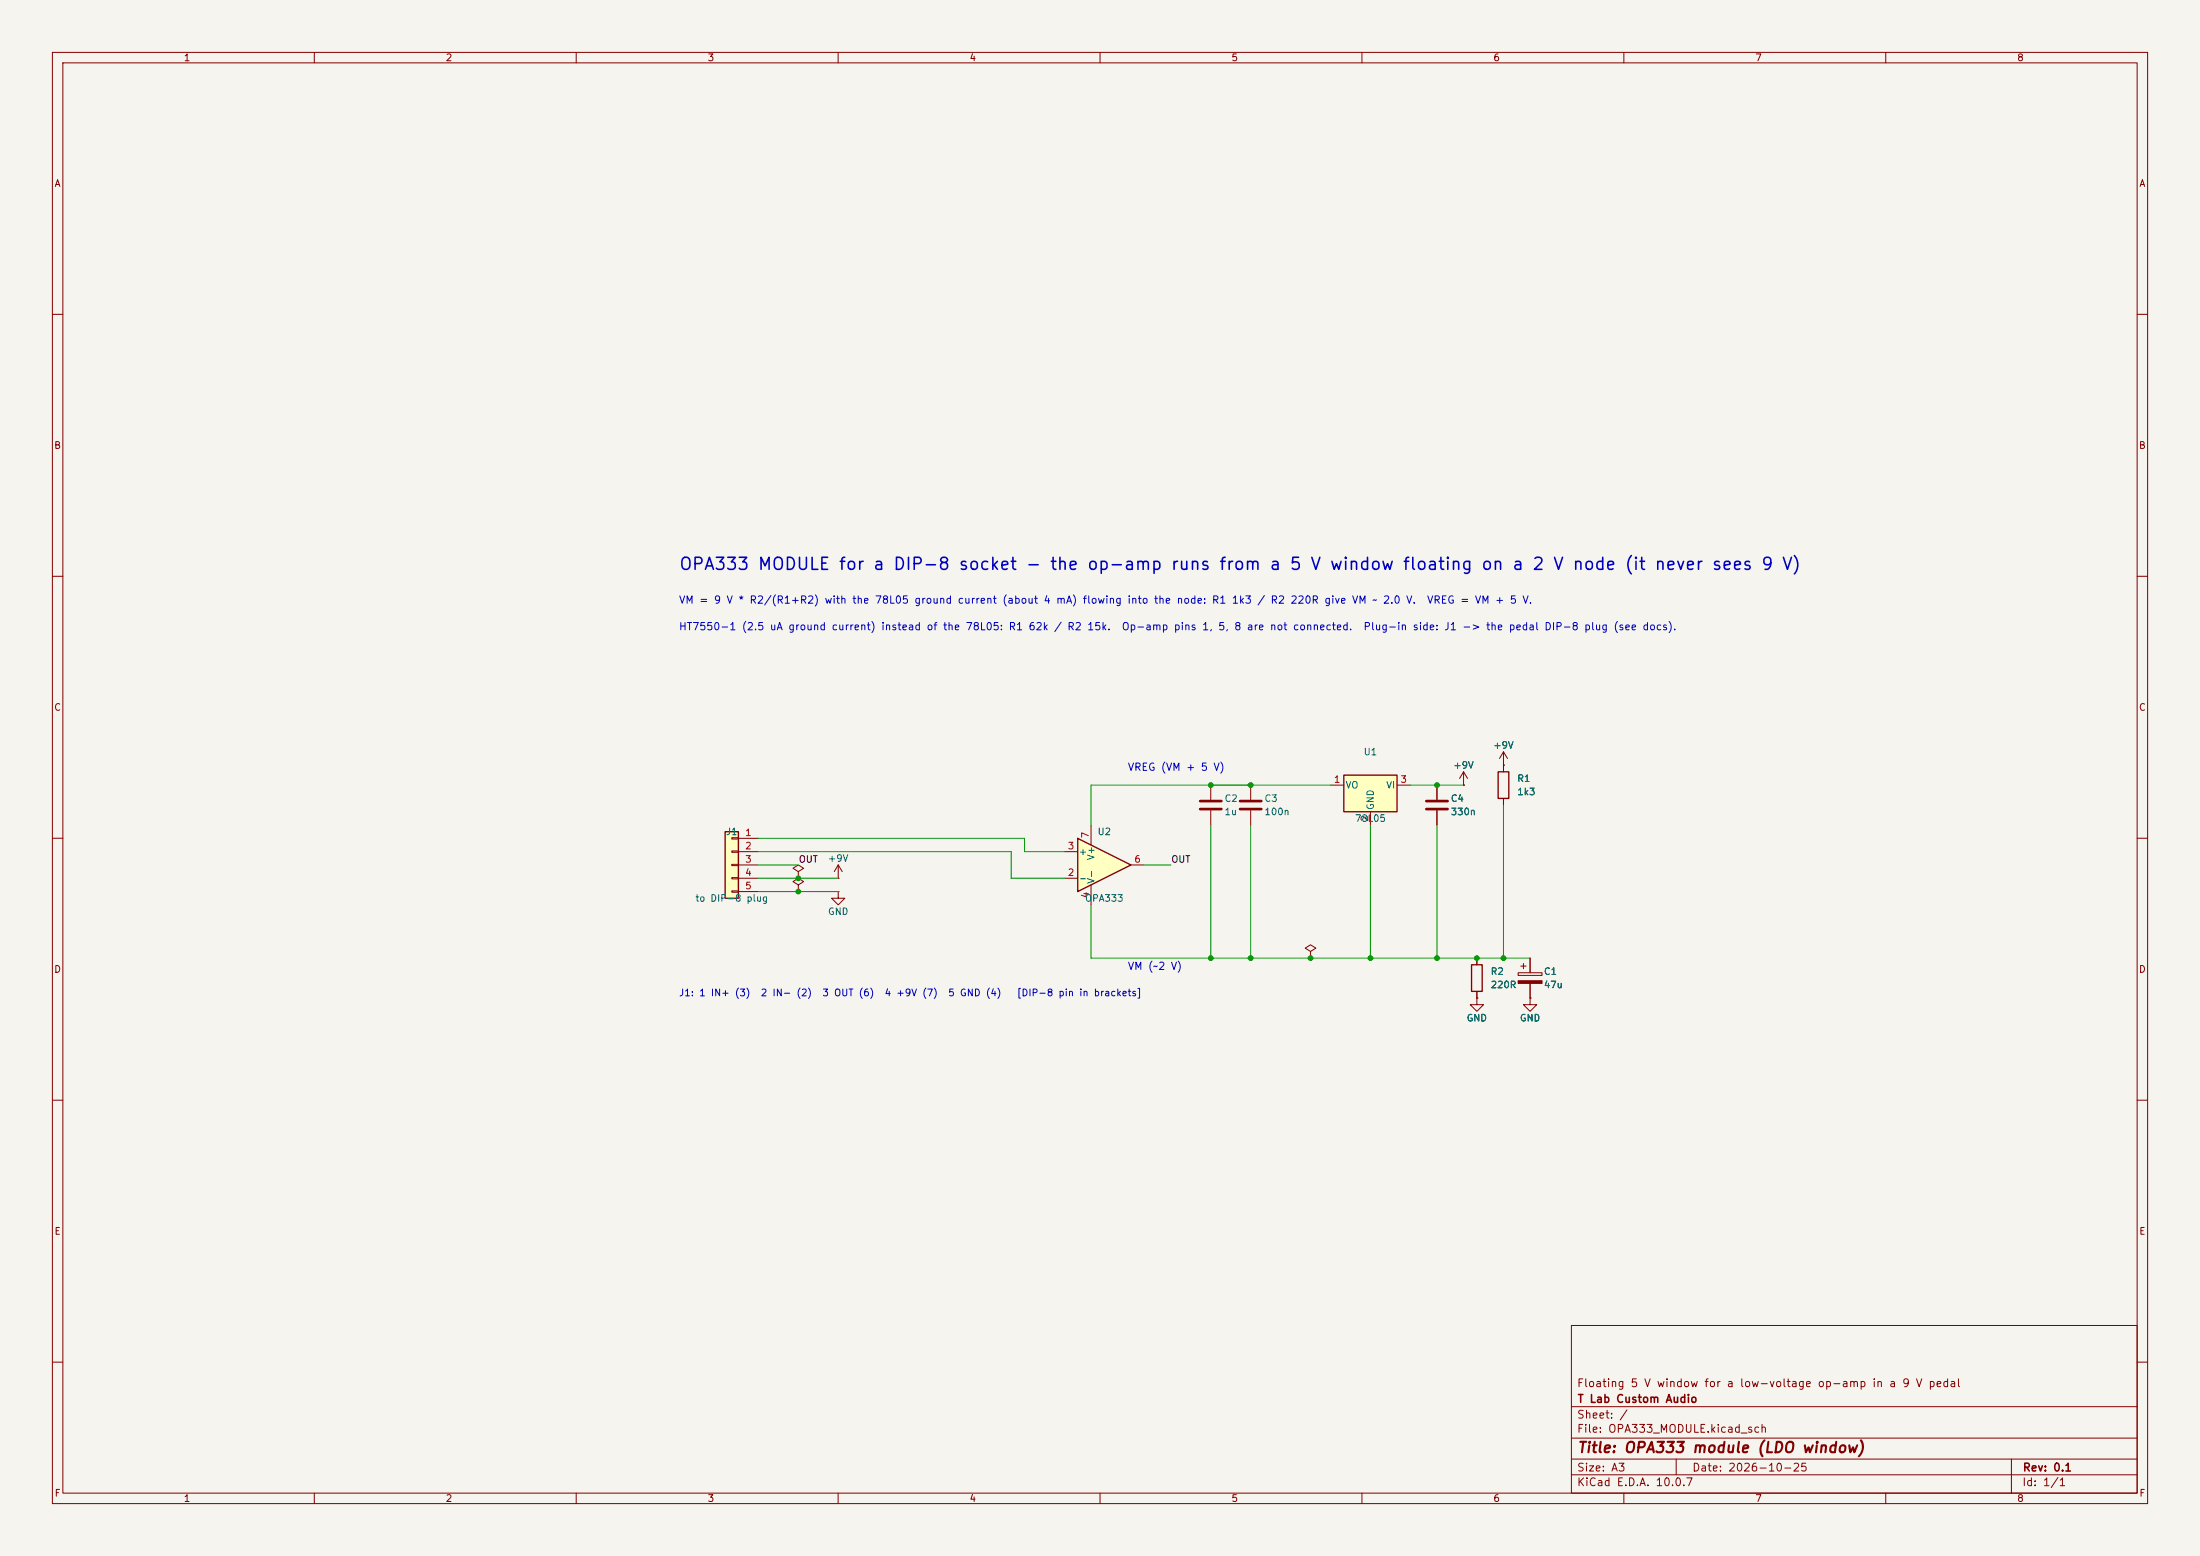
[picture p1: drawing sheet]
(kicad_sch
 (version 20260101)
 (generator "eeschema")
 (generator_version "10.0")
 (paper "A3")
 (title_block (title "OPA333 module (LDO window)") (date "2026-10-25") (rev "0.1") (company "T Lab Custom Audio") (comment 1 "Floating 5 V window for a low-voltage op-amp in a 9 V pedal"))
 (lib_symbols
  (symbol "Device:R"
   (pin_numbers (hide yes))
   (pin_names
    (offset 0)) (exclude_from_sim no) (in_bom yes) (on_board yes)
   (in_pos_files yes)
   (duplicate_pin_numbers_are_jumpers no)
   (property "Reference" "R" (at 2.032 0 90) (show_name no) (do_not_autoplace no) (effects (font (size 1.27 1.27))))
   (property "Value" "R" (at 0 0 90) (show_name no) (do_not_autoplace no) (effects (font (size 1.27 1.27))))
   (property "Footprint" "" (at -1.778 0 90) (show_name no) (do_not_autoplace no) (hide yes) (effects (font (size 1.27 1.27))))
   (property "Datasheet" "" (at 0 0 0) (show_name no) (do_not_autoplace no) (hide yes) (effects (font (size 1.27 1.27))))
   (property "Description" "Resistor" (at 0 0 0) (show_name no) (do_not_autoplace no) (hide yes) (effects (font (size 1.27 1.27))))
   (symbol "R_0_1"
    (rectangle (start -1.016 -2.54) (end 1.016 2.54) (stroke (width 0.254) (type default)) (fill (type none))))
   (symbol "R_1_1"
    (pin passive line (at 0 3.81 270) (length 1.27) (name "" (effects (font (size 1.27 1.27)))) (number "1" (effects (font (size 1.27 1.27)))))
    (pin passive line (at 0 -3.81 90) (length 1.27) (name "" (effects (font (size 1.27 1.27)))) (number "2" (effects (font (size 1.27 1.27))))))
   (embedded_fonts no))
  (symbol "Device:C"
   (pin_numbers (hide yes))
   (pin_names
    (offset 0.254)) (exclude_from_sim no) (in_bom yes) (on_board yes)
   (in_pos_files yes)
   (duplicate_pin_numbers_are_jumpers no)
   (property "Reference" "C" (at 0.635 2.54 0) (show_name no) (do_not_autoplace no) (effects (font (size 1.27 1.27)) (justify left)))
   (property "Value" "C" (at 0.635 -2.54 0) (show_name no) (do_not_autoplace no) (effects (font (size 1.27 1.27)) (justify left)))
   (property "Footprint" "" (at 0.9652 -3.81 0) (show_name no) (do_not_autoplace no) (hide yes) (effects (font (size 1.27 1.27))))
   (property "Datasheet" "" (at 0 0 0) (show_name no) (do_not_autoplace no) (hide yes) (effects (font (size 1.27 1.27))))
   (property "Description" "Unpolarized capacitor" (at 0 0 0) (show_name no) (do_not_autoplace no) (hide yes) (effects (font (size 1.27 1.27))))
   (symbol "C_0_1"
    (polyline (pts (xy -2.032 0.762) (xy 2.032 0.762)) (stroke (width 0.508) (type default)) (fill (type none)))
    (polyline (pts (xy -2.032 -0.762) (xy 2.032 -0.762)) (stroke (width 0.508) (type default)) (fill (type none))))
   (symbol "C_1_1"
    (pin passive line (at 0 3.81 270) (length 2.794) (name "" (effects (font (size 1.27 1.27)))) (number "1" (effects (font (size 1.27 1.27)))))
    (pin passive line (at 0 -3.81 90) (length 2.794) (name "" (effects (font (size 1.27 1.27)))) (number "2" (effects (font (size 1.27 1.27))))))
   (embedded_fonts no))
  (symbol "Device:C_Polarized"
   (pin_numbers (hide yes))
   (pin_names
    (offset 0.254)) (exclude_from_sim no) (in_bom yes) (on_board yes)
   (in_pos_files yes)
   (duplicate_pin_numbers_are_jumpers no)
   (property "Reference" "C" (at 0.635 2.54 0) (show_name no) (do_not_autoplace no) (effects (font (size 1.27 1.27)) (justify left)))
   (property "Value" "C_Polarized" (at 0.635 -2.54 0) (show_name no) (do_not_autoplace no) (effects (font (size 1.27 1.27)) (justify left)))
   (property "Footprint" "" (at 0.9652 -3.81 0) (show_name no) (do_not_autoplace no) (hide yes) (effects (font (size 1.27 1.27))))
   (property "Datasheet" "" (at 0 0 0) (show_name no) (do_not_autoplace no) (hide yes) (effects (font (size 1.27 1.27))))
   (property "Description" "Polarized capacitor" (at 0 0 0) (show_name no) (do_not_autoplace no) (hide yes) (effects (font (size 1.27 1.27))))
   (symbol "C_Polarized_0_1"
    (rectangle (start -2.286 0.508) (end 2.286 1.016) (stroke (width 0) (type default)) (fill (type none)))
    (polyline (pts (xy -1.778 2.286) (xy -0.762 2.286)) (stroke (width 0) (type default)) (fill (type none)))
    (polyline (pts (xy -1.27 2.794) (xy -1.27 1.778)) (stroke (width 0) (type default)) (fill (type none)))
    (rectangle (start 2.286 -0.508) (end -2.286 -1.016) (stroke (width 0) (type default)) (fill (type outline))))
   (symbol "C_Polarized_1_1"
    (pin passive line (at 0 3.81 270) (length 2.794) (name "" (effects (font (size 1.27 1.27)))) (number "1" (effects (font (size 1.27 1.27)))))
    (pin passive line (at 0 -3.81 90) (length 2.794) (name "" (effects (font (size 1.27 1.27)))) (number "2" (effects (font (size 1.27 1.27))))))
   (embedded_fonts no))
  (symbol "power:+9V"
   (power global)
   (pin_numbers (hide yes))
   (pin_names
    (offset 0) (hide yes)) (exclude_from_sim no) (in_bom yes) (on_board yes)
   (in_pos_files yes)
   (duplicate_pin_numbers_are_jumpers no)
   (property "Reference" "#PWR" (at 0 -3.81 0) (show_name no) (do_not_autoplace no) (hide yes) (effects (font (size 1.27 1.27))))
   (property "Value" "+9V" (at 0 3.556 0) (show_name no) (do_not_autoplace no) (effects (font (size 1.27 1.27))))
   (property "Footprint" "" (at 0 0 0) (show_name no) (do_not_autoplace no) (hide yes) (effects (font (size 1.27 1.27))))
   (property "Datasheet" "" (at 0 0 0) (show_name no) (do_not_autoplace no) (hide yes) (effects (font (size 1.27 1.27))))
   (property "Description" "Power symbol creates a global label with name \"+9V\"" (at 0 0 0) (show_name no) (do_not_autoplace no) (hide yes) (effects (font (size 1.27 1.27))))
   (symbol "+9V_0_1"
    (polyline (pts (xy -0.762 1.27) (xy 0 2.54)) (stroke (width 0) (type default)) (fill (type none)))
    (polyline (pts (xy 0 2.54) (xy 0.762 1.27)) (stroke (width 0) (type default)) (fill (type none)))
    (polyline (pts (xy 0 0) (xy 0 2.54)) (stroke (width 0) (type default)) (fill (type none))))
   (symbol "+9V_1_1"
    (pin power_in line (at 0 0 90) (length 0) (name "" (effects (font (size 1.27 1.27)))) (number "1" (effects (font (size 1.27 1.27))))))
   (embedded_fonts no))
  (symbol "power:GND"
   (power global)
   (pin_numbers (hide yes))
   (pin_names
    (offset 0) (hide yes)) (exclude_from_sim no) (in_bom yes) (on_board yes)
   (in_pos_files yes)
   (duplicate_pin_numbers_are_jumpers no)
   (property "Reference" "#PWR" (at 0 -6.35 0) (show_name no) (do_not_autoplace no) (hide yes) (effects (font (size 1.27 1.27))))
   (property "Value" "GND" (at 0 -3.81 0) (show_name no) (do_not_autoplace no) (effects (font (size 1.27 1.27))))
   (property "Footprint" "" (at 0 0 0) (show_name no) (do_not_autoplace no) (hide yes) (effects (font (size 1.27 1.27))))
   (property "Datasheet" "" (at 0 0 0) (show_name no) (do_not_autoplace no) (hide yes) (effects (font (size 1.27 1.27))))
   (property "Description" "Power symbol creates a global label with name \"GND\" , ground" (at 0 0 0) (show_name no) (do_not_autoplace no) (hide yes) (effects (font (size 1.27 1.27))))
   (symbol "GND_0_1"
    (polyline (pts (xy 0 0) (xy 0 -1.27) (xy 1.27 -1.27) (xy 0 -2.54) (xy -1.27 -1.27) (xy 0 -1.27)) (stroke (width 0) (type default)) (fill (type none))))
   (symbol "GND_1_1"
    (pin power_in line (at 0 0 270) (length 0) (name "" (effects (font (size 1.27 1.27)))) (number "1" (effects (font (size 1.27 1.27))))))
   (embedded_fonts no))
  (symbol "power:PWR_FLAG"
   (power global)
   (pin_numbers (hide yes))
   (pin_names
    (offset 0) (hide yes)) (exclude_from_sim no) (in_bom yes) (on_board yes)
   (in_pos_files yes)
   (duplicate_pin_numbers_are_jumpers no)
   (property "Reference" "#FLG" (at 0 1.905 0) (show_name no) (do_not_autoplace no) (hide yes) (effects (font (size 1.27 1.27))))
   (property "Value" "PWR_FLAG" (at 0 3.81 0) (show_name no) (do_not_autoplace no) (effects (font (size 1.27 1.27))))
   (property "Footprint" "" (at 0 0 0) (show_name no) (do_not_autoplace no) (hide yes) (effects (font (size 1.27 1.27))))
   (property "Datasheet" "" (at 0 0 0) (show_name no) (do_not_autoplace no) (hide yes) (effects (font (size 1.27 1.27))))
   (property "Description" "Special symbol for telling ERC where power comes from" (at 0 0 0) (show_name no) (do_not_autoplace no) (hide yes) (effects (font (size 1.27 1.27))))
   (symbol "PWR_FLAG_0_0"
    (pin power_out line (at 0 0 90) (length 0) (name "" (effects (font (size 1.27 1.27)))) (number "1" (effects (font (size 1.27 1.27))))))
   (symbol "PWR_FLAG_0_1"
    (polyline (pts (xy 0 0) (xy 0 1.27) (xy -1.016 1.905) (xy 0 2.54) (xy 1.016 1.905) (xy 0 1.27)) (stroke (width 0) (type default)) (fill (type none))))
   (embedded_fonts no))
  (symbol "Connector_Generic:Conn_01x05"
   (pin_names
    (offset 1.016) (hide yes)) (exclude_from_sim no) (in_bom yes) (on_board yes)
   (in_pos_files yes)
   (duplicate_pin_numbers_are_jumpers no)
   (property "Reference" "J" (at 0 7.62 0) (show_name no) (do_not_autoplace no) (effects (font (size 1.27 1.27))))
   (property "Value" "Conn_01x05" (at 0 -7.62 0) (show_name no) (do_not_autoplace no) (effects (font (size 1.27 1.27))))
   (property "Footprint" "" (at 0 0 0) (show_name no) (do_not_autoplace no) (hide yes) (effects (font (size 1.27 1.27))))
   (property "Datasheet" "" (at 0 0 0) (show_name no) (do_not_autoplace no) (hide yes) (effects (font (size 1.27 1.27))))
   (property "Description" "Generic connector, single row, 01x05, script generated (kicad-library-utils/schlib/autogen/connector/)" (at 0 0 0) (show_name no) (do_not_autoplace no) (hide yes) (effects (font (size 1.27 1.27))))
   (symbol "Conn_01x05_1_1"
    (rectangle (start -1.27 6.35) (end 1.27 -6.35) (stroke (width 0.254) (type default)) (fill (type background)))
    (rectangle (start -1.27 5.207) (end 0 4.953) (stroke (width 0.1524) (type default)) (fill (type none)))
    (rectangle (start -1.27 2.667) (end 0 2.413) (stroke (width 0.1524) (type default)) (fill (type none)))
    (rectangle (start -1.27 0.127) (end 0 -0.127) (stroke (width 0.1524) (type default)) (fill (type none)))
    (rectangle (start -1.27 -2.413) (end 0 -2.667) (stroke (width 0.1524) (type default)) (fill (type none)))
    (rectangle (start -1.27 -4.953) (end 0 -5.207) (stroke (width 0.1524) (type default)) (fill (type none)))
    (pin passive line (at -5.08 5.08 0) (length 3.81) (name "Pin_1" (effects (font (size 1.27 1.27)))) (number "1" (effects (font (size 1.27 1.27)))))
    (pin passive line (at -5.08 2.54 0) (length 3.81) (name "Pin_2" (effects (font (size 1.27 1.27)))) (number "2" (effects (font (size 1.27 1.27)))))
    (pin passive line (at -5.08 0 0) (length 3.81) (name "Pin_3" (effects (font (size 1.27 1.27)))) (number "3" (effects (font (size 1.27 1.27)))))
    (pin passive line (at -5.08 -2.54 0) (length 3.81) (name "Pin_4" (effects (font (size 1.27 1.27)))) (number "4" (effects (font (size 1.27 1.27)))))
    (pin passive line (at -5.08 -5.08 0) (length 3.81) (name "Pin_5" (effects (font (size 1.27 1.27)))) (number "5" (effects (font (size 1.27 1.27))))))
   (embedded_fonts no))
  (symbol "Amplifier_Operational:OPA333xxD"
   (pin_names
    (offset 0.127)) (exclude_from_sim no) (in_bom yes) (on_board yes)
   (in_pos_files yes)
   (duplicate_pin_numbers_are_jumpers no)
   (property "Reference" "U" (at 0 6.35 0) (show_name no) (do_not_autoplace no) (effects (font (size 1.27 1.27)) (justify left)))
   (property "Value" "OPA333xxD" (at 0 3.81 0) (show_name no) (do_not_autoplace no) (effects (font (size 1.27 1.27)) (justify left)))
   (property "Footprint" "Package_SO:SOIC-8_3.9x4.9mm_P1.27mm" (at -2.54 -5.08 0) (show_name no) (do_not_autoplace no) (hide yes) (effects (font (size 1.27 1.27)) (justify left)))
   (property "Datasheet" "http://www.ti.com/lit/ds/symlink/opa333.pdf" (at 3.81 3.81 0) (show_name no) (do_not_autoplace no) (hide yes) (effects (font (size 1.27 1.27))))
   (property "Description" "Single 1.8V, microPower, CMOS Operational Amplifiers, Zero-Drift Series, SOIC-8" (at 0 0 0) (show_name no) (do_not_autoplace no) (hide yes) (effects (font (size 1.27 1.27))))
   (symbol "OPA333xxD_0_1"
    (polyline (pts (xy -5.08 5.08) (xy 5.08 0) (xy -5.08 -5.08) (xy -5.08 5.08)) (stroke (width 0.254) (type default)) (fill (type background))))
   (symbol "OPA333xxD_1_1"
    (pin no_connect line (at -2.54 2.54 270) (length 2.54) (hide yes) (name "NC" (effects (font (size 1.27 1.27)))) (number "1" (effects (font (size 1.27 1.27)))))
    (pin input line (at -7.62 -2.54 0) (length 2.54) (name "-" (effects (font (size 1.27 1.27)))) (number "2" (effects (font (size 1.27 1.27)))))
    (pin input line (at -7.62 2.54 0) (length 2.54) (name "+" (effects (font (size 1.27 1.27)))) (number "3" (effects (font (size 1.27 1.27)))))
    (pin power_in line (at -2.54 -7.62 90) (length 3.81) (name "V-" (effects (font (size 1.27 1.27)))) (number "4" (effects (font (size 1.27 1.27)))))
    (pin no_connect line (at 0 2.54 270) (length 2.54) (hide yes) (name "NC" (effects (font (size 1.27 1.27)))) (number "5" (effects (font (size 1.27 1.27)))))
    (pin output line (at 7.62 0 180) (length 2.54) (name "" (effects (font (size 1.27 1.27)))) (number "6" (effects (font (size 1.27 1.27)))))
    (pin power_in line (at -2.54 7.62 270) (length 3.81) (name "V+" (effects (font (size 1.27 1.27)))) (number "7" (effects (font (size 1.27 1.27)))))
    (pin no_connect line (at 0 -2.54 90) (length 2.54) (hide yes) (name "NC" (effects (font (size 1.27 1.27)))) (number "8" (effects (font (size 1.27 1.27))))))
   (embedded_fonts no))
  (symbol "Regulator_Linear:MC78L05_TO92"
   (pin_names
    (offset 0.254)) (exclude_from_sim no) (in_bom yes) (on_board yes)
   (in_pos_files yes)
   (duplicate_pin_numbers_are_jumpers no)
   (property "Reference" "U" (at -3.81 3.175 0) (show_name no) (do_not_autoplace no) (effects (font (size 1.27 1.27))))
   (property "Value" "MC78L05_TO92" (at 0 3.175 0) (show_name no) (do_not_autoplace no) (effects (font (size 1.27 1.27)) (justify left)))
   (property "Footprint" "Package_TO_SOT_THT:TO-92_Inline" (at 0 5.715 0) (show_name no) (do_not_autoplace no) (hide yes) (effects (font (size 1.27 1.27)
    (italic yes))))
   (property "Datasheet" "https://www.onsemi.com/pub/Collateral/MC78L00A-D.PDF" (at 0 -1.27 0) (show_name no) (do_not_autoplace no) (hide yes) (effects (font (size 1.27 1.27))))
   (property "Description" "Positive 100mA 30V Linear Regulator, Fixed Output 5V, TO-92" (at 0 0 0) (show_name no) (do_not_autoplace no) (hide yes) (effects (font (size 1.27 1.27))))
   (symbol "MC78L05_TO92_0_1"
    (rectangle (start -5.08 -5.08) (end 5.08 1.905) (stroke (width 0.254) (type default)) (fill (type background))))
   (symbol "MC78L05_TO92_1_1"
    (pin power_out line (at 7.62 0 180) (length 2.54) (name "VO" (effects (font (size 1.27 1.27)))) (number "1" (effects (font (size 1.27 1.27)))))
    (pin power_in line (at 0 -7.62 90) (length 2.54) (name "GND" (effects (font (size 1.27 1.27)))) (number "2" (effects (font (size 1.27 1.27)))))
    (pin power_in line (at -7.62 0 0) (length 2.54) (name "VI" (effects (font (size 1.27 1.27)))) (number "3" (effects (font (size 1.27 1.27))))))
   (embedded_fonts no)))
 (symbol (lib_id "Connector_Generic:Conn_01x05") (at 139.7 165.1 180) (mirror x) (unit 1) (exclude_from_sim yes) (in_bom yes) (on_board yes) (dnp no)
  (property "Reference" "J1" (at 139.7 158.75 0) (effects (font (size 1.27 1.27))))
  (property "Value" "to DIP-8 plug" (at 139.7 171.45 0) (effects (font (size 1.27 1.27))))
  (property "Footprint" "" (at 139.7 165.1 0) (hide yes) (effects (font (size 1.27 1.27))))
  (property "Datasheet" "" (at 139.7 165.1 0) (hide yes) (effects (font (size 1.27 1.27))))
  (pin "1")
  (pin "2")
  (pin "3")
  (pin "4")
  (pin "5"))
 (symbol (lib_id "Amplifier_Operational:OPA333xxD") (at 210.82 165.1 0) (unit 1) (exclude_from_sim no) (in_bom yes) (on_board yes) (dnp no)
  (property "Reference" "U2" (at 210.82 158.75 0) (effects (font (size 1.27 1.27))))
  (property "Value" "OPA333" (at 210.82 171.45 0) (effects (font (size 1.27 1.27))))
  (property "Footprint" "" (at 210.82 165.1 0) (hide yes) (effects (font (size 1.27 1.27))))
  (property "Datasheet" "" (at 210.82 165.1 0) (hide yes) (effects (font (size 1.27 1.27))))
  (pin "1")
  (pin "2")
  (pin "3")
  (pin "4")
  (pin "5")
  (pin "6")
  (pin "7")
  (pin "8"))
 (symbol (lib_id "power:+9V") (at 160.02 167.64 0) (unit 1) (exclude_from_sim no) (in_bom yes) (on_board yes) (dnp no)
  (property "Reference" "#PWR01" (at 160.02 167.64 0) (hide yes) (effects (font (size 1.27 1.27))))
  (property "Value" "+9V" (at 160.02 163.83 0) (effects (font (size 1.27 1.27))))
  (property "Footprint" "" (at 160.02 167.64 0) (hide yes) (effects (font (size 1.27 1.27))))
  (property "Datasheet" "" (at 160.02 167.64 0) (hide yes) (effects (font (size 1.27 1.27))))
  (pin "1"))
 (symbol (lib_id "power:PWR_FLAG") (at 152.4 167.64 0) (unit 1) (exclude_from_sim no) (in_bom yes) (on_board yes) (dnp no)
  (property "Reference" "#FLG01" (at 152.4 167.64 0) (hide yes) (effects (font (size 1.27 1.27))))
  (property "Value" " " (at 152.4 171.45 0) (effects (font (size 1.27 1.27))))
  (property "Footprint" "" (at 152.4 167.64 0) (hide yes) (effects (font (size 1.27 1.27))))
  (property "Datasheet" "" (at 152.4 167.64 0) (hide yes) (effects (font (size 1.27 1.27))))
  (pin "1"))
 (symbol (lib_id "power:GND") (at 160.02 170.18 0) (unit 1) (exclude_from_sim no) (in_bom yes) (on_board yes) (dnp no)
  (property "Reference" "#PWR02" (at 160.02 170.18 0) (hide yes) (effects (font (size 1.27 1.27))))
  (property "Value" "GND" (at 160.02 173.99 0) (effects (font (size 1.27 1.27))))
  (property "Footprint" "" (at 160.02 170.18 0) (hide yes) (effects (font (size 1.27 1.27))))
  (property "Datasheet" "" (at 160.02 170.18 0) (hide yes) (effects (font (size 1.27 1.27))))
  (pin "1"))
 (symbol (lib_id "power:PWR_FLAG") (at 152.4 170.18 0) (unit 1) (exclude_from_sim no) (in_bom yes) (on_board yes) (dnp no)
  (property "Reference" "#FLG02" (at 152.4 170.18 0) (hide yes) (effects (font (size 1.27 1.27))))
  (property "Value" " " (at 152.4 173.99 0) (effects (font (size 1.27 1.27))))
  (property "Footprint" "" (at 152.4 170.18 0) (hide yes) (effects (font (size 1.27 1.27))))
  (property "Datasheet" "" (at 152.4 170.18 0) (hide yes) (effects (font (size 1.27 1.27))))
  (pin "1"))
 (symbol (lib_id "Regulator_Linear:MC78L05_TO92") (at 261.62 149.86 180) (mirror x) (unit 1) (exclude_from_sim no) (in_bom yes) (on_board yes) (dnp no)
  (property "Reference" "U1" (at 261.62 143.51 0) (effects (font (size 1.27 1.27))))
  (property "Value" "78L05" (at 261.62 156.21 0) (effects (font (size 1.27 1.27))))
  (property "Footprint" "" (at 261.62 149.86 0) (hide yes) (effects (font (size 1.27 1.27))))
  (property "Datasheet" "" (at 261.62 149.86 0) (hide yes) (effects (font (size 1.27 1.27))))
  (pin "1")
  (pin "2")
  (pin "3"))
 (symbol (lib_id "Device:C") (at 231.14 153.67 0) (unit 1) (exclude_from_sim no) (in_bom yes) (on_board yes) (dnp no)
  (property "Reference" "C2" (at 233.68 152.4 0) (effects (font (size 1.27 1.27)) (justify left)))
  (property "Value" "1u" (at 233.68 154.94 0) (effects (font (size 1.27 1.27)) (justify left)))
  (property "Footprint" "" (at 231.14 153.67 0) (hide yes) (effects (font (size 1.27 1.27))))
  (property "Datasheet" "" (at 231.14 153.67 0) (hide yes) (effects (font (size 1.27 1.27))))
  (pin "1")
  (pin "2"))
 (symbol (lib_id "Device:C") (at 238.76 153.67 0) (unit 1) (exclude_from_sim no) (in_bom yes) (on_board yes) (dnp no)
  (property "Reference" "C3" (at 241.3 152.4 0) (effects (font (size 1.27 1.27)) (justify left)))
  (property "Value" "100n" (at 241.3 154.94 0) (effects (font (size 1.27 1.27)) (justify left)))
  (property "Footprint" "" (at 238.76 153.67 0) (hide yes) (effects (font (size 1.27 1.27))))
  (property "Datasheet" "" (at 238.76 153.67 0) (hide yes) (effects (font (size 1.27 1.27))))
  (pin "1")
  (pin "2"))
 (symbol (lib_id "power:+9V") (at 279.4 149.86 0) (unit 1) (exclude_from_sim no) (in_bom yes) (on_board yes) (dnp no)
  (property "Reference" "#PWR03" (at 279.4 149.86 0) (hide yes) (effects (font (size 1.27 1.27))))
  (property "Value" "+9V" (at 279.4 146.05 0) (effects (font (size 1.27 1.27))))
  (property "Footprint" "" (at 279.4 149.86 0) (hide yes) (effects (font (size 1.27 1.27))))
  (property "Datasheet" "" (at 279.4 149.86 0) (hide yes) (effects (font (size 1.27 1.27))))
  (pin "1"))
 (symbol (lib_id "Device:C") (at 274.32 153.67 0) (unit 1) (exclude_from_sim no) (in_bom yes) (on_board yes) (dnp no)
  (property "Reference" "C4" (at 276.86 152.4 0) (effects (font (size 1.27 1.27)) (justify left)))
  (property "Value" "330n" (at 276.86 154.94 0) (effects (font (size 1.27 1.27)) (justify left)))
  (property "Footprint" "" (at 274.32 153.67 0) (hide yes) (effects (font (size 1.27 1.27))))
  (property "Datasheet" "" (at 274.32 153.67 0) (hide yes) (effects (font (size 1.27 1.27))))
  (pin "1")
  (pin "2"))
 (symbol (lib_id "Device:R") (at 287.02 149.86 0) (unit 1) (exclude_from_sim no) (in_bom yes) (on_board yes) (dnp no)
  (property "Reference" "R1" (at 289.56 148.59 0) (effects (font (size 1.27 1.27)) (justify left)))
  (property "Value" "1k3" (at 289.56 151.13 0) (effects (font (size 1.27 1.27)) (justify left)))
  (property "Footprint" "" (at 287.02 149.86 0) (hide yes) (effects (font (size 1.27 1.27))))
  (property "Datasheet" "" (at 287.02 149.86 0) (hide yes) (effects (font (size 1.27 1.27))))
  (pin "1")
  (pin "2"))
 (symbol (lib_id "power:+9V") (at 287.02 146.05 0) (unit 1) (exclude_from_sim no) (in_bom yes) (on_board yes) (dnp no)
  (property "Reference" "#PWR04" (at 287.02 146.05 0) (hide yes) (effects (font (size 1.27 1.27))))
  (property "Value" "+9V" (at 287.02 142.24 0) (effects (font (size 1.27 1.27))))
  (property "Footprint" "" (at 287.02 146.05 0) (hide yes) (effects (font (size 1.27 1.27))))
  (property "Datasheet" "" (at 287.02 146.05 0) (hide yes) (effects (font (size 1.27 1.27))))
  (pin "1"))
 (symbol (lib_id "Device:R") (at 281.94 186.69 0) (unit 1) (exclude_from_sim no) (in_bom yes) (on_board yes) (dnp no)
  (property "Reference" "R2" (at 284.48 185.42 0) (effects (font (size 1.27 1.27)) (justify left)))
  (property "Value" "220R" (at 284.48 187.96 0) (effects (font (size 1.27 1.27)) (justify left)))
  (property "Footprint" "" (at 281.94 186.69 0) (hide yes) (effects (font (size 1.27 1.27))))
  (property "Datasheet" "" (at 281.94 186.69 0) (hide yes) (effects (font (size 1.27 1.27))))
  (pin "1")
  (pin "2"))
 (symbol (lib_id "power:GND") (at 281.94 190.5 0) (unit 1) (exclude_from_sim no) (in_bom yes) (on_board yes) (dnp no)
  (property "Reference" "#PWR05" (at 281.94 190.5 0) (hide yes) (effects (font (size 1.27 1.27))))
  (property "Value" "GND" (at 281.94 194.31 0) (effects (font (size 1.27 1.27))))
  (property "Footprint" "" (at 281.94 190.5 0) (hide yes) (effects (font (size 1.27 1.27))))
  (property "Datasheet" "" (at 281.94 190.5 0) (hide yes) (effects (font (size 1.27 1.27))))
  (pin "1"))
 (symbol (lib_id "Device:C_Polarized") (at 292.1 186.69 0) (unit 1) (exclude_from_sim no) (in_bom yes) (on_board yes) (dnp no)
  (property "Reference" "C1" (at 294.64 185.42 0) (effects (font (size 1.27 1.27)) (justify left)))
  (property "Value" "47u" (at 294.64 187.96 0) (effects (font (size 1.27 1.27)) (justify left)))
  (property "Footprint" "" (at 292.1 186.69 0) (hide yes) (effects (font (size 1.27 1.27))))
  (property "Datasheet" "" (at 292.1 186.69 0) (hide yes) (effects (font (size 1.27 1.27))))
  (pin "1")
  (pin "2"))
 (symbol (lib_id "power:GND") (at 292.1 190.5 0) (unit 1) (exclude_from_sim no) (in_bom yes) (on_board yes) (dnp no)
  (property "Reference" "#PWR06" (at 292.1 190.5 0) (hide yes) (effects (font (size 1.27 1.27))))
  (property "Value" "GND" (at 292.1 194.31 0) (effects (font (size 1.27 1.27))))
  (property "Footprint" "" (at 292.1 190.5 0) (hide yes) (effects (font (size 1.27 1.27))))
  (property "Datasheet" "" (at 292.1 190.5 0) (hide yes) (effects (font (size 1.27 1.27))))
  (pin "1"))
 (symbol (lib_id "power:PWR_FLAG") (at 250.19 182.88 0) (unit 1) (exclude_from_sim no) (in_bom yes) (on_board yes) (dnp no)
  (property "Reference" "#FLG03" (at 250.19 182.88 0) (hide yes) (effects (font (size 1.27 1.27))))
  (property "Value" " " (at 250.19 186.69 0) (effects (font (size 1.27 1.27))))
  (property "Footprint" "" (at 250.19 182.88 0) (hide yes) (effects (font (size 1.27 1.27))))
  (property "Datasheet" "" (at 250.19 182.88 0) (hide yes) (effects (font (size 1.27 1.27))))
  (pin "1"))
 (wire (pts (xy 144.78 160.02) (xy 195.58 160.02)) (stroke (width 0) (type default)))
 (wire (pts (xy 195.58 160.02) (xy 195.58 162.56)) (stroke (width 0) (type default)))
 (wire (pts (xy 195.58 162.56) (xy 203.2 162.56)) (stroke (width 0) (type default)))
 (wire (pts (xy 144.78 162.56) (xy 193.04 162.56)) (stroke (width 0) (type default)))
 (wire (pts (xy 193.04 162.56) (xy 193.04 167.64)) (stroke (width 0) (type default)))
 (wire (pts (xy 193.04 167.64) (xy 203.2 167.64)) (stroke (width 0) (type default)))
 (wire (pts (xy 218.44 165.1) (xy 223.52 165.1)) (stroke (width 0) (type default)))
 (wire (pts (xy 144.78 165.1) (xy 152.4 165.1)) (stroke (width 0) (type default)))
 (wire (pts (xy 144.78 167.64) (xy 152.4 167.64)) (stroke (width 0) (type default)))
 (wire (pts (xy 152.4 167.64) (xy 160.02 167.64)) (stroke (width 0) (type default)))
 (wire (pts (xy 144.78 170.18) (xy 152.4 170.18)) (stroke (width 0) (type default)))
 (wire (pts (xy 152.4 170.18) (xy 160.02 170.18)) (stroke (width 0) (type default)))
 (wire (pts (xy 208.28 157.48) (xy 208.28 149.86)) (stroke (width 0) (type default)))
 (wire (pts (xy 208.28 172.72) (xy 208.28 182.88)) (stroke (width 0) (type default)))
 (wire (pts (xy 254.0 149.86) (xy 238.76 149.86)) (stroke (width 0) (type default)))
 (wire (pts (xy 238.76 149.86) (xy 231.14 149.86)) (stroke (width 0) (type default)))
 (wire (pts (xy 231.14 149.86) (xy 208.28 149.86)) (stroke (width 0) (type default)))
 (wire (pts (xy 261.62 157.48) (xy 261.62 182.88)) (stroke (width 0) (type default)))
 (wire (pts (xy 208.28 182.88) (xy 231.14 182.88)) (stroke (width 0) (type default)))
 (wire (pts (xy 231.14 182.88) (xy 238.76 182.88)) (stroke (width 0) (type default)))
 (wire (pts (xy 238.76 182.88) (xy 250.19 182.88)) (stroke (width 0) (type default)))
 (wire (pts (xy 250.19 182.88) (xy 261.62 182.88)) (stroke (width 0) (type default)))
 (wire (pts (xy 261.62 182.88) (xy 274.32 182.88)) (stroke (width 0) (type default)))
 (wire (pts (xy 274.32 182.88) (xy 281.94 182.88)) (stroke (width 0) (type default)))
 (wire (pts (xy 281.94 182.88) (xy 287.02 182.88)) (stroke (width 0) (type default)))
 (wire (pts (xy 287.02 182.88) (xy 292.1 182.88)) (stroke (width 0) (type default)))
 (wire (pts (xy 231.14 157.48) (xy 231.14 182.88)) (stroke (width 0) (type default)))
 (wire (pts (xy 238.76 157.48) (xy 238.76 182.88)) (stroke (width 0) (type default)))
 (wire (pts (xy 231.14 149.86) (xy 238.76 149.86)) (stroke (width 0) (type default)))
 (wire (pts (xy 269.24 149.86) (xy 274.32 149.86)) (stroke (width 0) (type default)))
 (wire (pts (xy 274.32 149.86) (xy 279.4 149.86)) (stroke (width 0) (type default)))
 (wire (pts (xy 274.32 157.48) (xy 274.32 182.88)) (stroke (width 0) (type default)))
 (wire (pts (xy 287.02 153.67) (xy 287.02 182.88)) (stroke (width 0) (type default)))
 (junction (at 152.4 167.64) (diameter 0) (color 0 0 0 0))
 (junction (at 152.4 170.18) (diameter 0) (color 0 0 0 0))
 (junction (at 238.76 149.86) (diameter 0) (color 0 0 0 0))
 (junction (at 231.14 149.86) (diameter 0) (color 0 0 0 0))
 (junction (at 261.62 182.88) (diameter 0) (color 0 0 0 0))
 (junction (at 231.14 182.88) (diameter 0) (color 0 0 0 0))
 (junction (at 238.76 182.88) (diameter 0) (color 0 0 0 0))
 (junction (at 250.19 182.88) (diameter 0) (color 0 0 0 0))
 (junction (at 274.32 182.88) (diameter 0) (color 0 0 0 0))
 (junction (at 281.94 182.88) (diameter 0) (color 0 0 0 0))
 (junction (at 287.02 182.88) (diameter 0) (color 0 0 0 0))
 (junction (at 274.32 149.86) (diameter 0) (color 0 0 0 0))
 (label "OUT" (at 223.52 165.1 0) (effects (font (size 1.27 1.27)) (justify left bottom)))
 (label "OUT" (at 152.4 165.1 0) (effects (font (size 1.27 1.27)) (justify left bottom)))
 (text "OPA333 MODULE for a DIP-8 socket - the op-amp runs from a 5 V window floating on a 2 V node (it never sees 9 V)" (exclude_from_sim no) (at 129.54 109.22 0) (effects (font (size 2.3 2.3) (thickness 0.3) bold) (justify left bottom)))
 (text "VM = 9 V * R2/(R1+R2) with the 78L05 ground current (about 4 mA) flowing into the node: R1 1k3 / R2 220R give VM ~ 2.0 V.  VREG = VM + 5 V." (exclude_from_sim no) (at 129.54 115.57 0) (effects (font (size 1.4 1.4)) (justify left bottom)))
 (text "HT7550-1 (2.5 uA ground current) instead of the 78L05: R1 62k / R2 15k.  Op-amp pins 1, 5, 8 are not connected.  Plug-in side: J1 -> the pedal DIP-8 plug (see docs)." (exclude_from_sim no) (at 129.54 120.65 0) (effects (font (size 1.4 1.4)) (justify left bottom)))
 (text "J1: 1 IN+ (3)  2 IN- (2)  3 OUT (6)  4 +9V (7)  5 GND (4)   [DIP-8 pin in brackets]" (exclude_from_sim no) (at 129.54 190.5 0) (effects (font (size 1.3 1.3)) (justify left bottom)))
 (text "VREG (VM + 5 V)" (exclude_from_sim no) (at 215.22 147.48 0) (effects (font (size 1.4 1.4)) (justify left bottom)))
 (text "VM (~2 V)" (exclude_from_sim no) (at 215.22 185.48 0) (effects (font (size 1.4 1.4)) (justify left bottom)))
 (sheet_instances (path "" (page "1"))))
